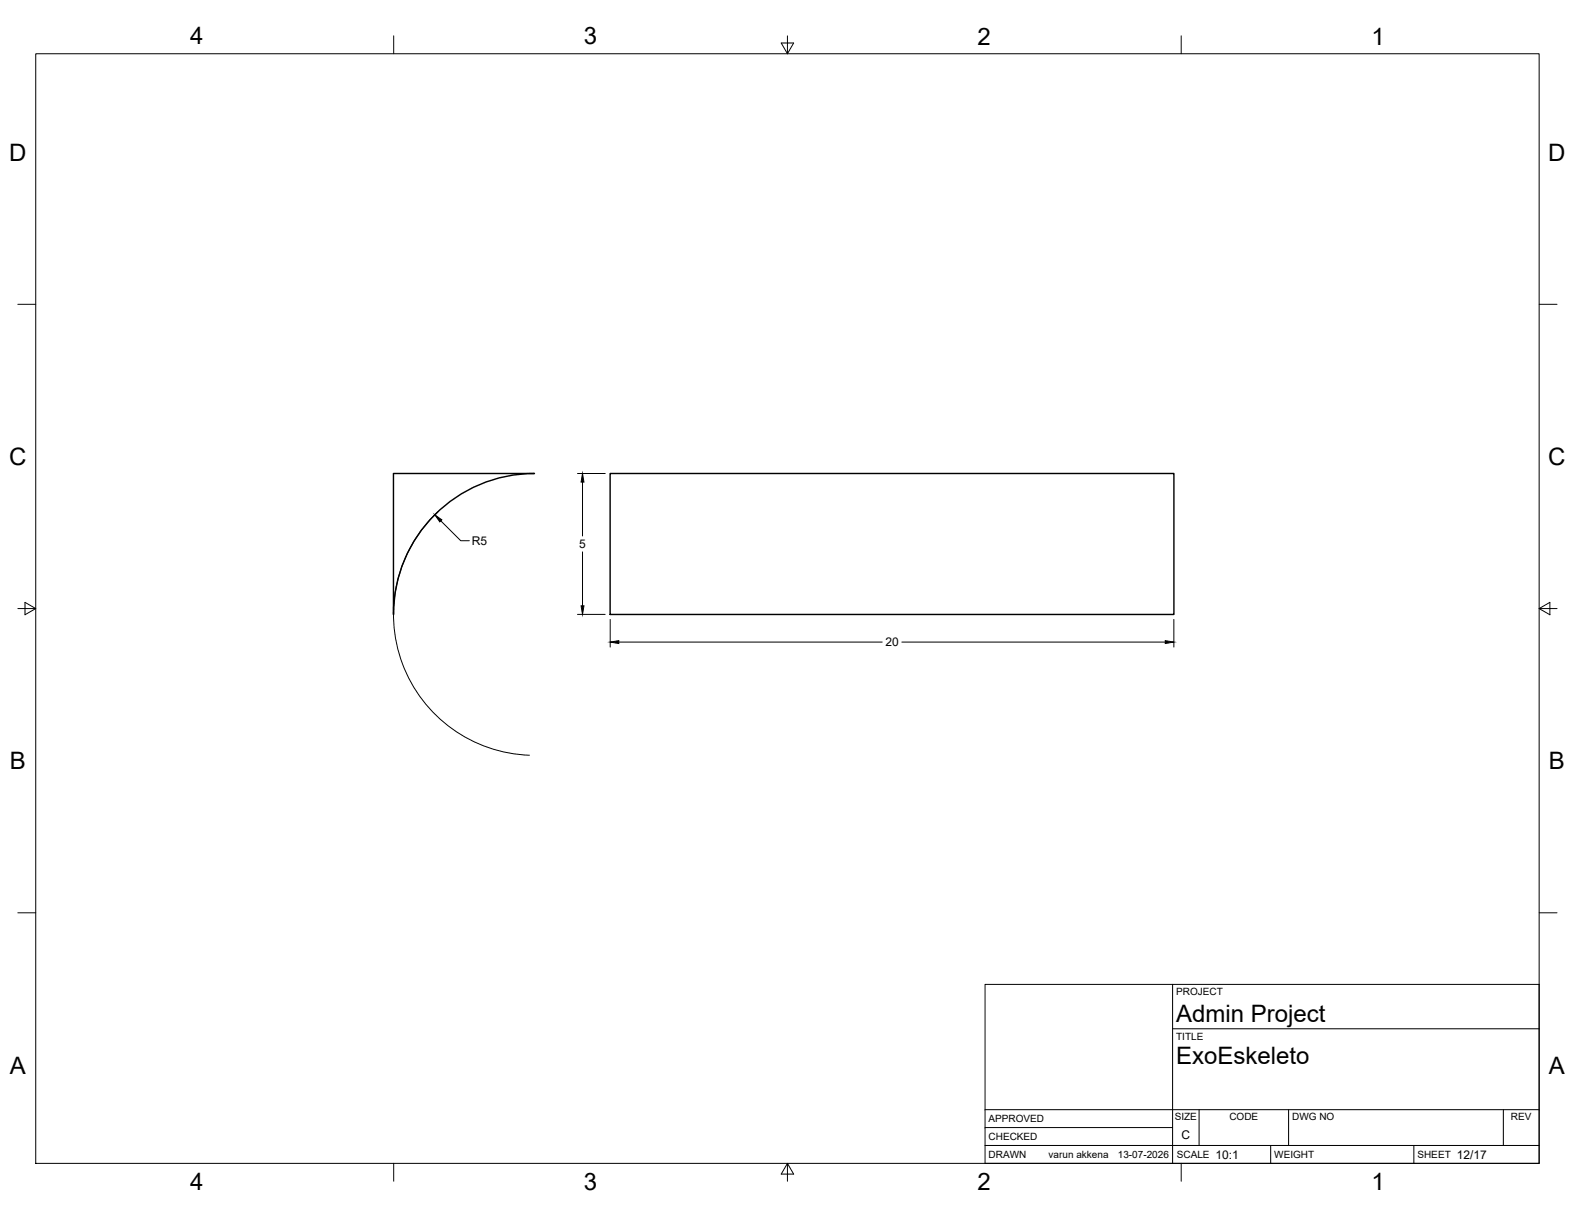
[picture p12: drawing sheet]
<svg xmlns="http://www.w3.org/2000/svg" width="559mm" height="432mm" viewBox="0 0 559 432" stroke-linecap="round" stroke-linejoin="round" font-family="sans-serif">
<!-- layer: Visible -->
<path d="M139.6 168h50a50 50 0 0 0-50 50zM216.5 168h200v50h-200z" fill="none" stroke="#000" stroke-width=".51"/>
<!-- layer: Border -->
<g fill="none" stroke="#000" stroke-width=".35">
<path d="M12.7 19.1h533.4v393.7h-533.4zM139.7 12.7v6.4M277.2 15.3h4.4l-2.2 3.8zM279.4 12.7v6.4M419.1 12.7v6.4M6.3 108h6.4M546.1 108h6.3M6.3 215.9h6.4M8.9 213.7l3.8 2.2-3.8 2.2zM546.1 215.9l3.8 2.2v-4.4l-3.8 2.2h6.3M6.3 323.9h6.4M546.1 323.9h6.3"/>
<path d="M139.7 412.8v6.3M279.4 412.8l2.2 3.8h-4.4zM279.4 412.8v6.3M419.1 412.8v6.3"/>
</g>
<!-- layer: Titleblock -->
<path d="M349.5 349.3h196.6v63.5h-196.6zM416 349.3v63.5M416 365h130.1M349.5 393.7h196.6M425.4 393.7v12.7M457.2 393.7v12.7M533.4 393.7v12.7M349.5 406.4h196.6M349.5 400.1h66.5M450.8 406.4v6.4M501.6 406.4v6.4" fill="none" stroke="#000" stroke-width=".36"/>
<!-- layer: FD_Dimensions -->
<path d="M204.9 168h9.8M206.7 171v19.2M155.5 181.4a50 50 0 0 0-12.7 54.1 50 50 0 0 0 45 32.5M156.4 184.8l7.1 7.1h3M206.7 195.8v19.1M204.9 218h9.8M216.5 219.8v9.8M416.5 219.8v9.8M219.5 227.8h93.5M320 227.8h93.4" fill="none" stroke="#000" stroke-width=".35"/>
<path d="M206.7 168l.5 3h-1zM154.3 182.6l2.5 1.8-.8 .8zM206.2 214.9h1l-.5 3.1zM216.5 227.8l3-.5v1zM413.4 227.3l3.1 .5-3.1 .5z" fill="#000" stroke="#000" stroke-width=".35"/>
<g font-size="8.5">
<text x="67.5" y="15.8">4</text>
<text x="207.2" y="15.7">3</text>
<text x="346.9" y="15.8">2</text>
<text x="486.6" y="15.8">1</text>
<text x="3.3" y="57">D</text>
<text x="549.3" y="57">D</text>
<text x="3.3" y="165">C</text>
<text x="549.3" y="165">C</text>
<text x="3.5" y="272.9">B</text>
<text x="549.6" y="272.9">B</text>
<text x="417.3" y="362.5">Admin Project</text>
<text x="417.3" y="377.5">ExoEskeleto</text>
<text x="3.5" y="380.9">A</text>
<text x="549.6" y="380.9">A</text>
<text x="67.5" y="422.2">4</text>
<text x="207.2" y="422.1">3</text>
<text x="346.9" y="422.2">2</text>
<text x="486.6" y="422.2">1</text>
</g>
<g font-size="4.3">
<text x="167.4" y="193.4">R5</text>
<text x="205.5" y="194.5">5</text>
<text x="314.2" y="229.3">20</text>
<text x="419.2" y="404.2">C</text>
<text x="431.3" y="411.1">10:1</text>
<text x="516.9" y="411.1">12/17</text>
</g>
<g font-size="3.5">
<text x="417.3" y="353.1">PROJECT</text>
<text x="417.3" y="368.8">TITLE</text>
<text x="350.8" y="398.2">APPROVED</text>
<text x="416.8" y="397.5">SIZE</text>
<text x="436.2" y="397.5">CODE</text>
<text x="458.4" y="397.5">DWG NO</text>
<text x="536.1" y="397.5">REV</text>
<text x="350.8" y="404.5">CHECKED</text>
<text x="350.8" y="410.9">DRAWN</text>
<text x="372" y="410.9">varun akkena</text>
<text x="396.6" y="410.9">13-07-2026</text>
<text x="417.5" y="410.9">SCALE</text>
<text x="452.1" y="410.9">WEIGHT</text>
<text x="502.9" y="410.9">SHEET</text>
</g>
</svg>
